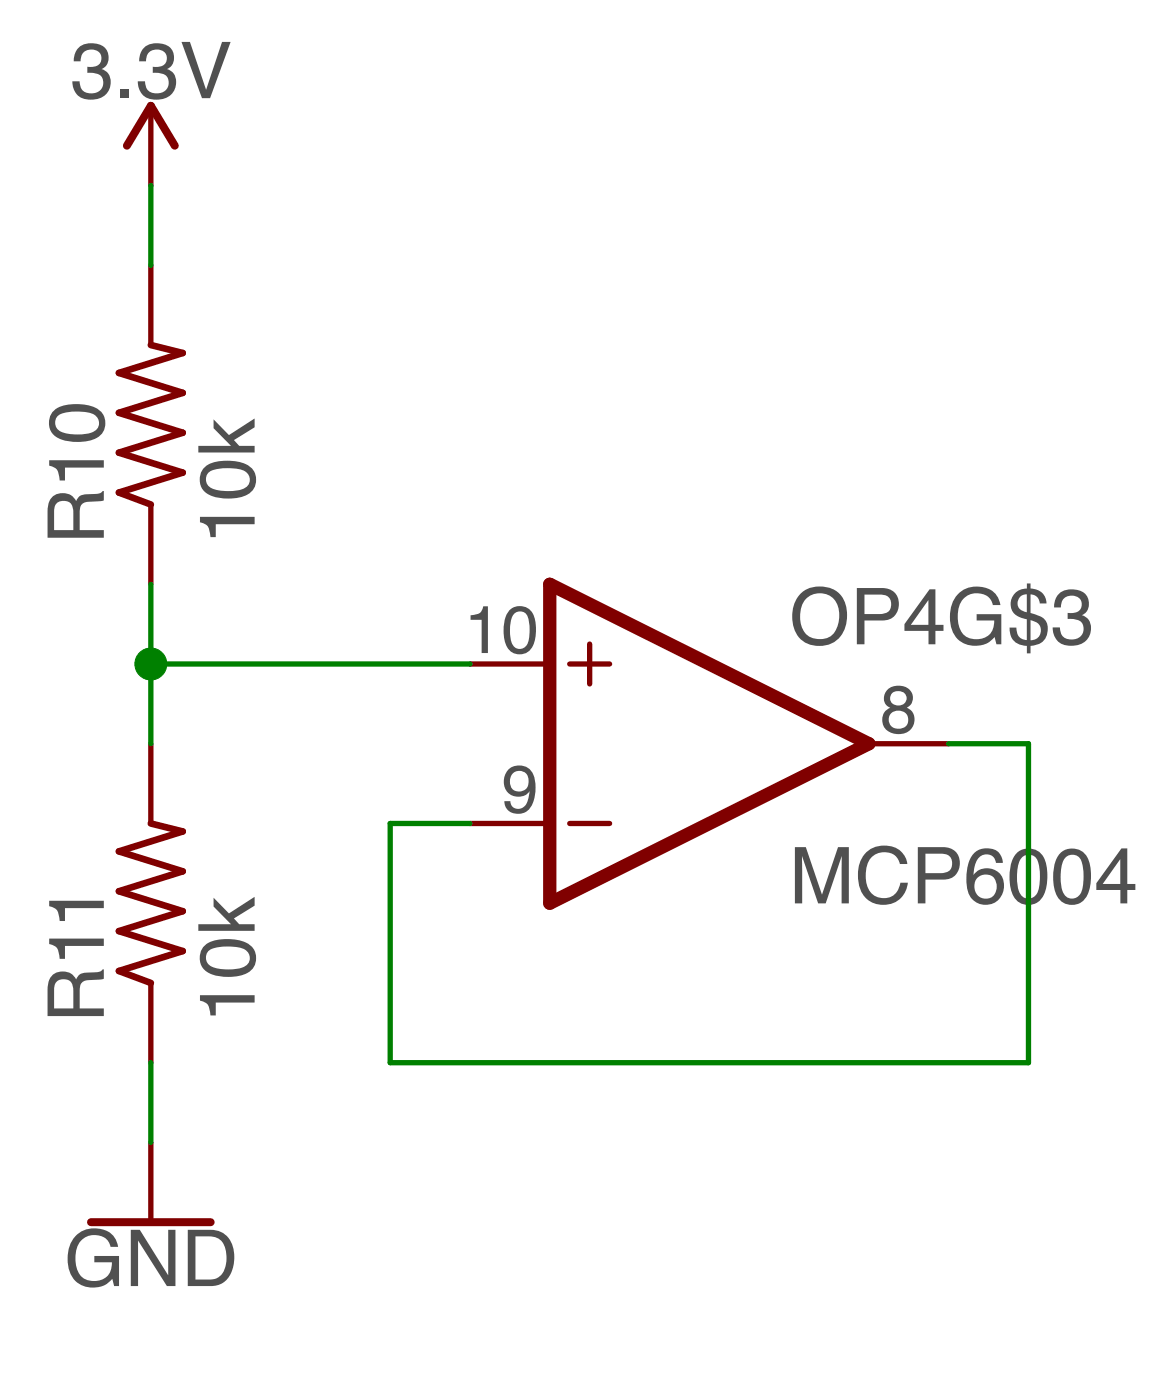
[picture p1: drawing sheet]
<svg xmlns="http://www.w3.org/2000/svg" width="37mm" height="45mm" viewBox="0 0 37 45" stroke-linecap="round" stroke-linejoin="round" font-family="sans-serif">
<path d="M17.5 18.6l10.2 5.1-10.2 5.1z" fill="none" stroke="#800000" stroke-width=".42"/>
<path d="M4.8 3.4v2.5M4.8 8.5v2.5M4.8 16.1v2.5M4.8 23.7v2.5M4.8 31.3v2.6M4.8 36.4v2.5M15 21.2h2.5M15 26.2h2.5M18.1 21.2h1.3M18.1 26.2h1.3M18.8 20.5v1.3M27.7 23.7h2.5" fill="none" stroke="#800000" stroke-width=".17"/>
<path d="M4.8 11l1 .2-2 .7 2 .6-2 .6 2 .7-2 .6 2 .7-2 .6 1 .4M4.8 26.2l1 .3-2 .6 2 .7-2 .6 2 .6-2 .7 2 .6-2 .6 1 .4" fill="none" stroke="#800000" stroke-width=".21"/>
<path d="M4 4.6l.8-1.2 .8 1.2M2.9 38.9h3.8" fill="none" stroke="#800000" stroke-width=".25"/>
<path d="M4.8 5.9v2.6M4.8 18.6v5.1M4.8 33.9v2.5M4.8 21.2h10.2M30.2 23.7h2.5v10.2h-20.3v-7.7h2.6" fill="none" stroke="#008000" stroke-width=".17"/>
<circle cx="4.8" cy="21.2" r=".51" fill="#008000" stroke="#008000" stroke-width=".03"/>
<g font-size="2.5" fill="#505050">
<text x="2.2" y="3.1">3.3V</text>
<text x="3.3" y="17.3" transform="rotate(-90 3.3 17.3)">R10</text>
<text x="8.1" y="17.3" transform="rotate(-90 8.1 17.3)">10k</text>
<text x="25.1" y="20.5">OP4G$3</text>
<text x="25.1" y="28.8">MCP60</text>
<text x="33.4" y="28.8">04</text>
<text x="3.3" y="32.6" transform="rotate(-90 3.3 32.6)">R11</text>
<text x="8.1" y="32.6" transform="rotate(-90 8.1 32.6)">10k</text>
<text x="2" y="41">GND</text>
</g>
<g font-size="2.1" fill="#505050">
<text x="14.8" y="20.8">10</text>
<text x="28" y="23.3">8</text>
<text x="16" y="25.9">9</text>
</g>
</svg>
